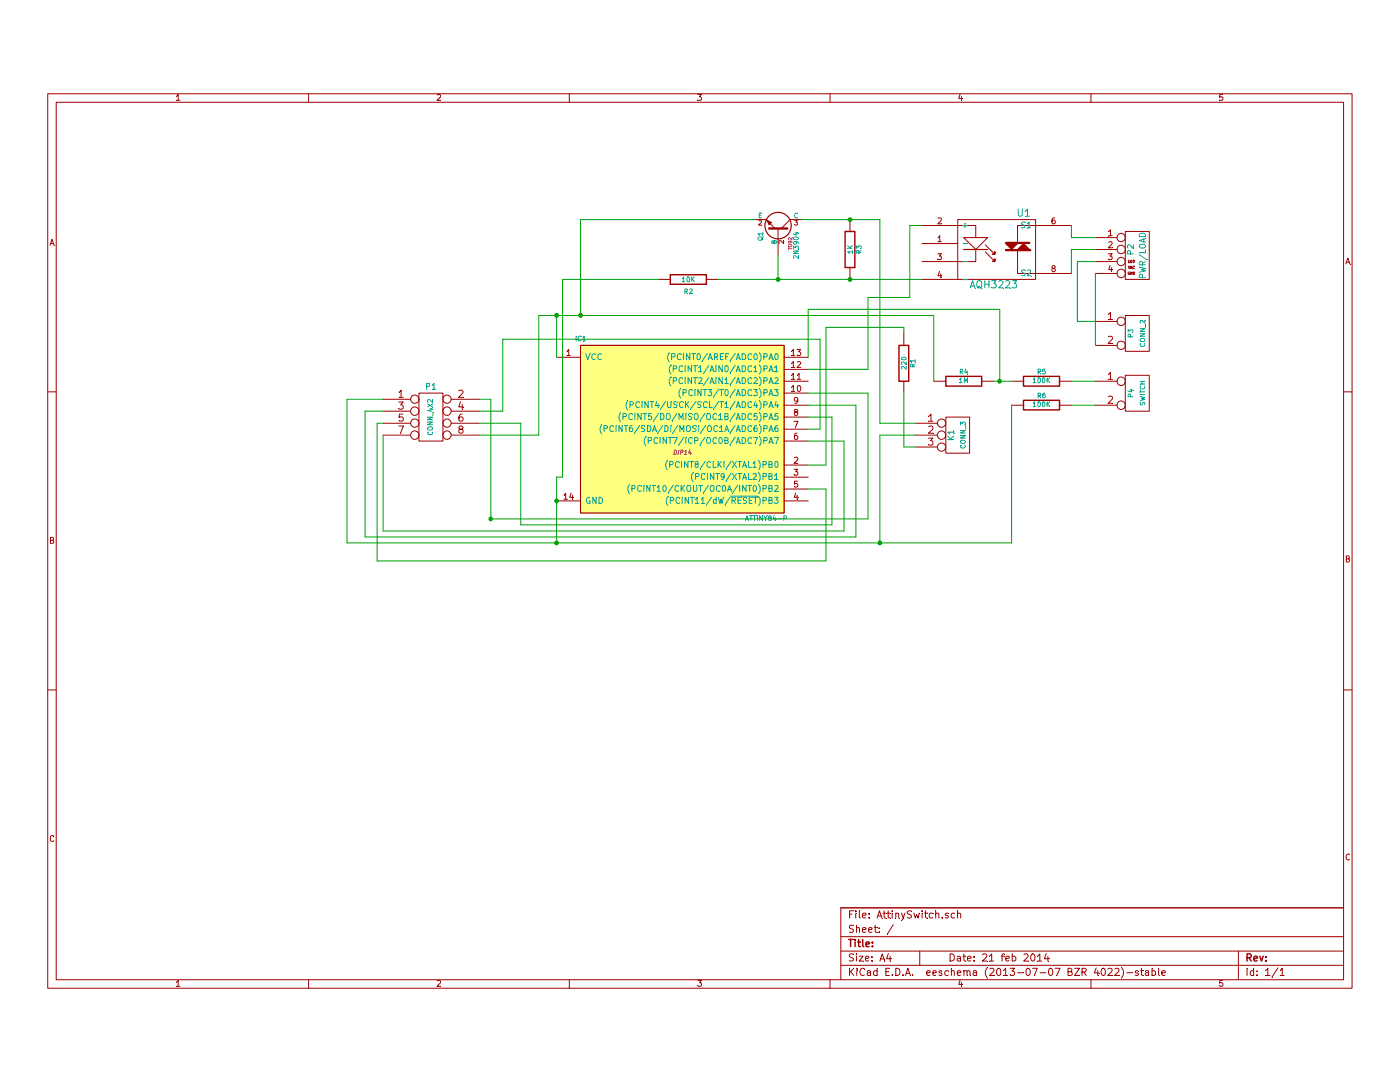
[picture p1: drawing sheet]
EESchema Schematic File Version 2
LIBS:power
LIBS:device
LIBS:transistors
LIBS:conn
LIBS:linear
LIBS:regul
LIBS:74xx
LIBS:cmos4000
LIBS:adc-dac
LIBS:memory
LIBS:xilinx
LIBS:special
LIBS:microcontrollers
LIBS:dsp
LIBS:microchip
LIBS:analog_switches
LIBS:motorola
LIBS:texas
LIBS:intel
LIBS:audio
LIBS:interface
LIBS:digital-audio
LIBS:philips
LIBS:display
LIBS:cypress
LIBS:siliconi
LIBS:opto
LIBS:atmel
LIBS:contrib
LIBS:valves
LIBS:AttinySwitch-cache
EELAYER 27 0
EELAYER END
$Descr A4 11693 8268
encoding utf-8
Sheet 1 1
Title ""
Date "21 feb 2014"
Rev ""
Comp ""
Comment1 ""
Comment2 ""
Comment3 ""
Comment4 ""
$EndDescr
$Comp
L ATTINY84-P IC1
U 1 1
P 5700 3200
F 0 "IC1" H 4850 3950 40  0000 C CNN
F 1 "ATTINY84-P" H 6400 2450 40  0000 C CNN
F 2 "DIP14" H 5700 3000 35  0000 C CIN
F 3 "" H 5700 3200 60  0000 C CNN
	1    5700 3200
	1    0    0    -1  
$EndComp
$Comp
L CONN_4X2 P1
U 1 1
P 3600 3100
F 0 "P1" H 3600 3350 50  0000 C CNN
F 1 "CONN_4X2" V 3600 3100 40  0000 C CNN
F 2 "" H 3600 3100 60  0000 C CNN
F 3 "" H 3600 3100 60  0000 C CNN
	1    3600 3100
	1    0    0    -1  
$EndComp
$Comp
L CONN_3 K1
U 1 1
P 8000 3250
F 0 "K1" V 7950 3250 50  0000 C CNN
F 1 "CONN_3" V 8050 3250 40  0000 C CNN
F 2 "" H 8000 3250 60  0000 C CNN
F 3 "" H 8000 3250 60  0000 C CNN
	1    8000 3250
	1    0    0    -1  
$EndComp
$Comp
L R R1
U 1 1
P 7550 2650
F 0 "R1" V 7630 2650 40  0000 C CNN
F 1 "220" V 7557 2651 40  0000 C CNN
F 2 "" V 7480 2650 30  0000 C CNN
F 3 "" H 7550 2650 30  0000 C CNN
	1    7550 2650
	1    0    0    -1  
$EndComp
$Comp
L PN2222A Q1
U 1 1
P 6500 1550
F 0 "Q1" H 6500 1402 40  0000 R CNN
F 1 "2N3904" H 6500 1700 40  0000 R CNN
F 2 "TO92" H 6400 1652 29  0000 C CNN
F 3 "~" H 6500 1550 60  0000 C CNN
	1    6500 1550
	0    1    -1   0   
$EndComp
$Comp
L R R2
U 1 1
P 5750 1950
F 0 "R2" V 5650 1950 40  0000 C CNN
F 1 "10K" V 5750 1950 40  0000 C CNN
F 2 "" V 5680 1950 30  0000 C CNN
F 3 "" H 5750 1950 30  0000 C CNN
	1    5750 1950
	0    -1   -1   0   
$EndComp
$Comp
L R R3
U 1 1
P 7100 1700
F 0 "R3" V 7180 1700 40  0000 C CNN
F 1 "1K" V 7107 1701 40  0000 C CNN
F 2 "" V 7030 1700 30  0000 C CNN
F 3 "" H 7100 1700 30  0000 C CNN
	1    7100 1700
	1    0    0    -1  
$EndComp
$Comp
L AQH3223 U1
U 1 1
P 8350 1700
F 0 "U1" H 8550 2000 60  0000 C CNN
F 1 "AQH3223" H 8300 1400 60  0000 C CNN
F 2 "" H 8350 1700 60  0000 C CNN
F 3 "" H 8350 1700 60  0000 C CNN
	1    8350 1700
	1    0    0    -1  
$EndComp
$Comp
L PWR/LOAD P2
U 1 1
P 9500 1750
F 0 "P2" V 9450 1800 50  0000 C CNN
F 1 "PWR/LOAD" V 9550 1750 50  0000 C CNN
F 2 "" H 9500 1750 60  0000 C CNN
F 3 "" H 9500 1750 60  0000 C CNN
	1    9500 1750
	1    0    0    -1  
$EndComp
$Comp
L CONN_2 P3
U 1 1
P 9500 2400
F 0 "P3" V 9450 2400 40  0000 C CNN
F 1 "CONN_2" V 9550 2400 40  0000 C CNN
F 2 "" H 9500 2400 60  0000 C CNN
F 3 "" H 9500 2400 60  0000 C CNN
	1    9500 2400
	1    0    0    -1  
$EndComp
$Comp
L CONN_2 P4
U 1 1
P 9500 2900
F 0 "P4" V 9450 2900 40  0000 C CNN
F 1 "SWITCH" V 9550 2900 40  0000 C CNN
F 2 "" H 9500 2900 60  0000 C CNN
F 3 "" H 9500 2900 60  0000 C CNN
	1    9500 2900
	1    0    0    -1  
$EndComp
$Comp
L R R4
U 1 1
P 8050 2800
F 0 "R4" V 8130 2800 40  0000 C CNN
F 1 "1M" V 8057 2801 40  0000 C CNN
F 2 "" V 7980 2800 30  0000 C CNN
F 3 "" H 8050 2800 30  0000 C CNN
	1    8050 2800
	0    -1   -1   0   
$EndComp
$Comp
L R R5
U 1 1
P 8700 2800
F 0 "R5" V 8780 2800 40  0000 C CNN
F 1 "100K" V 8707 2801 40  0000 C CNN
F 2 "" V 8630 2800 30  0000 C CNN
F 3 "" H 8700 2800 30  0000 C CNN
	1    8700 2800
	0    -1   -1   0   
$EndComp
$Comp
L R R6
U 1 1
P 8700 3000
F 0 "R6" V 8780 3000 40  0000 C CNN
F 1 "100K" V 8707 3001 40  0000 C CNN
F 2 "" V 8630 3000 30  0000 C CNN
F 3 "" H 8700 3000 30  0000 C CNN
	1    8700 3000
	0    -1   -1   0   
$EndComp
Wire Wire Line
	4650 2600 4650 2250
Wire Wire Line
	7350 3150 7650 3150
Wire Wire Line
	4650 3600 4650 4150
Wire Wire Line
	2900 4150 8450 4150
Wire Wire Line
	7350 4150 7350 3250
Wire Wire Line
	7350 3250 7650 3250
Connection ~ 4650 2250
Connection ~ 4650 4150
Wire Wire Line
	7250 3950 7250 2900
Wire Wire Line
	7250 2900 6750 2900
Wire Wire Line
	7050 4050 7050 3300
Wire Wire Line
	7050 3300 6750 3300
Wire Wire Line
	3050 4100 7150 4100
Wire Wire Line
	7150 4100 7150 3000
Wire Wire Line
	7150 3000 6750 3000
Wire Wire Line
	4350 4000 6950 4000
Wire Wire Line
	6950 4000 6950 3100
Wire Wire Line
	6950 3100 6750 3100
Wire Wire Line
	6850 2450 6850 3200
Wire Wire Line
	6850 3200 6750 3200
Wire Wire Line
	7550 2900 7550 3350
Wire Wire Line
	7550 3350 7650 3350
Wire Wire Line
	6750 3500 6900 3500
Wire Wire Line
	6900 3500 6900 2350
Wire Wire Line
	6900 2350 7550 2350
Wire Wire Line
	7550 2350 7550 2400
Wire Wire Line
	4000 3250 4500 3250
Wire Wire Line
	4500 3250 4500 2250
Wire Wire Line
	2900 4150 2900 2950
Wire Wire Line
	2900 2950 3200 2950
Wire Wire Line
	4000 2950 4100 2950
Wire Wire Line
	4100 2950 4100 3950
Connection ~ 4100 3950
Wire Wire Line
	4100 3950 7250 3950
Wire Wire Line
	7050 4050 3200 4050
Wire Wire Line
	3200 4050 3200 3250
Wire Wire Line
	3050 4100 3050 3050
Wire Wire Line
	3050 3050 3200 3050
Wire Wire Line
	4350 4000 4350 3150
Wire Wire Line
	4350 3150 4000 3150
Wire Wire Line
	6850 2450 4200 2450
Wire Wire Line
	4200 2450 4200 3050
Wire Wire Line
	4200 3050 4000 3050
Wire Wire Line
	7350 1450 7350 3150
Wire Wire Line
	6700 1450 7350 1450
Connection ~ 7100 1450
Wire Wire Line
	6500 1750 6500 1950
Wire Wire Line
	6000 1950 7700 1950
Connection ~ 6500 1950
Wire Wire Line
	6300 1450 4850 1450
Wire Wire Line
	4850 1450 4850 2250
Wire Wire Line
	4500 2250 7800 2250
Wire Wire Line
	5500 1950 4700 1950
Wire Wire Line
	4700 1950 4700 3600
Wire Wire Line
	4700 3600 4650 3600
Connection ~ 4650 3800
Connection ~ 7100 1950
Wire Wire Line
	6750 2700 7250 2700
Wire Wire Line
	7250 2700 7250 2100
Wire Wire Line
	7250 2100 7600 2100
Wire Wire Line
	7600 2100 7600 1500
Wire Wire Line
	7600 1500 7700 1500
Wire Wire Line
	8950 1600 8950 1500
Wire Wire Line
	8950 1900 8950 1700
Wire Wire Line
	8950 1600 9150 1600
Wire Wire Line
	8950 1700 9150 1700
Wire Wire Line
	9150 1800 9000 1800
Wire Wire Line
	9000 1800 9000 2300
Wire Wire Line
	9000 2300 9150 2300
Wire Wire Line
	9150 1900 9150 2500
Wire Wire Line
	6750 2200 8350 2200
Wire Wire Line
	6750 2200 6750 2600
Wire Wire Line
	8300 2800 8450 2800
Wire Wire Line
	8350 2200 8350 2800
Connection ~ 8350 2800
Wire Wire Line
	8950 2800 9150 2800
Wire Wire Line
	7800 2250 7800 2800
Connection ~ 4850 2250
Wire Wire Line
	9150 3000 8950 3000
Wire Wire Line
	8450 4150 8450 3000
Connection ~ 7350 4150
Wire Wire Line
	3200 3150 3150 3150
Wire Wire Line
	3150 3150 3150 4300
Wire Wire Line
	3150 4300 6900 4300
Wire Wire Line
	6900 4300 6900 3700
Wire Wire Line
	6900 3700 6750 3700
$EndSCHEMATC
